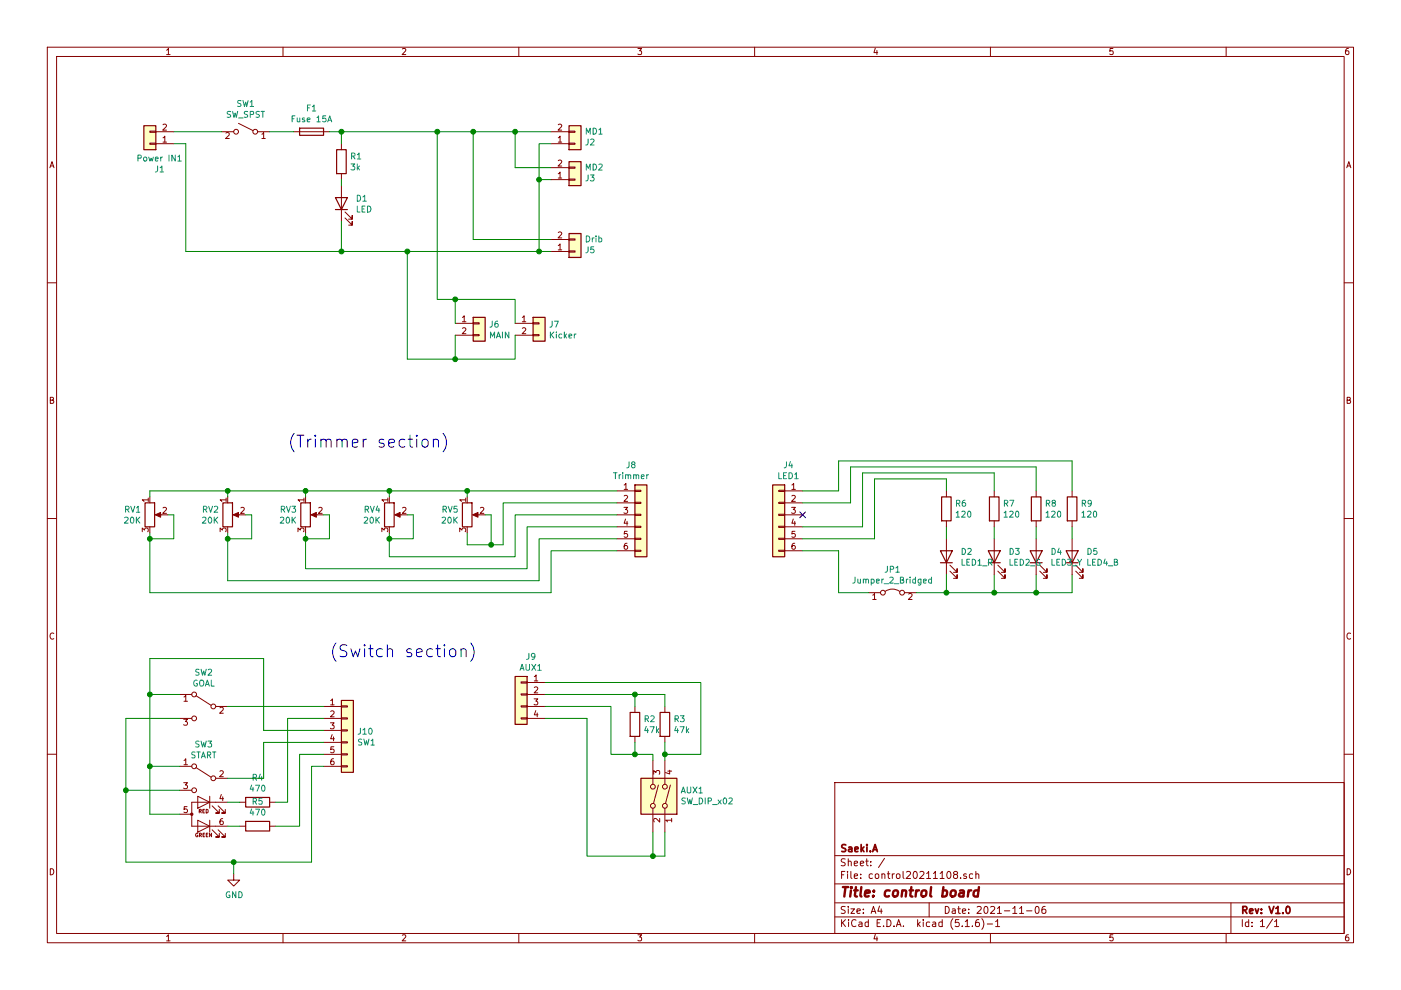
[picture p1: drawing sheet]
EESchema Schematic File Version 4
EELAYER 30 0
EELAYER END
$Descr A4 11693 8268
encoding utf-8
Sheet 1 1
Title "control board"
Date "2021-11-06"
Rev "V1.0"
Comp "Saeki.A"
Comment1 ""
Comment2 ""
Comment3 ""
Comment4 ""
$EndDescr
$Comp
L Connector_Generic:Conn_01x06 J8
U 1 1
P 5350 4300
F 0 "J8" H 5268 4717 50  0000 C CNN
F 1 "Trimmer" H 5268 4626 50  0000 C CNN
F 2 "0.main.robot:JSTS6B-ZRLFSN" H 5350 4300 50  0001 C CNN
F 3 "~" H 5350 4300 50  0001 C CNN
	1    5350 4300
	1    0    0    -1  
$EndComp
$Comp
L Device:R_POT RV5
U 1 1
P 3900 4300
F 0 "RV5" H 3830 4346 50  0000 R CNN
F 1 "20K" H 3830 4255 50  0000 R CNN
F 2 "0.main.robot:Trim-GF063P" H 3900 4300 50  0001 C CNN
F 3 "~" H 3900 4300 50  0001 C CNN
	1    3900 4300
	1    0    0    -1  
$EndComp
$Comp
L Device:R_POT RV4
U 1 1
P 3250 4300
F 0 "RV4" H 3180 4346 50  0000 R CNN
F 1 "20K" H 3180 4255 50  0000 R CNN
F 2 "0.main.robot:Trim-GF063P" H 3250 4300 50  0001 C CNN
F 3 "~" H 3250 4300 50  0001 C CNN
	1    3250 4300
	1    0    0    -1  
$EndComp
$Comp
L Device:R_POT RV3
U 1 1
P 2550 4300
F 0 "RV3" H 2480 4346 50  0000 R CNN
F 1 "20K" H 2480 4255 50  0000 R CNN
F 2 "0.main.robot:Trim-GF063P" H 2550 4300 50  0001 C CNN
F 3 "~" H 2550 4300 50  0001 C CNN
	1    2550 4300
	1    0    0    -1  
$EndComp
$Comp
L Device:R_POT RV2
U 1 1
P 1900 4300
F 0 "RV2" H 1830 4346 50  0000 R CNN
F 1 "20K" H 1830 4255 50  0000 R CNN
F 2 "0.main.robot:Trim-GF063P" H 1900 4300 50  0001 C CNN
F 3 "~" H 1900 4300 50  0001 C CNN
	1    1900 4300
	1    0    0    -1  
$EndComp
$Comp
L Device:R_POT RV1
U 1 1
P 1250 4300
F 0 "RV1" H 1180 4346 50  0000 R CNN
F 1 "20K" H 1180 4255 50  0000 R CNN
F 2 "0.main.robot:Trim-GF063P" H 1250 4300 50  0001 C CNN
F 3 "~" H 1250 4300 50  0001 C CNN
	1    1250 4300
	1    0    0    -1  
$EndComp
Wire Wire Line
	1250 4100 1250 4150
Wire Wire Line
	1900 4100 1900 4150
Connection ~ 1900 4100
Wire Wire Line
	2550 4100 2550 4150
Connection ~ 2550 4100
Wire Wire Line
	3250 4100 3250 4150
Connection ~ 3250 4100
Wire Wire Line
	3900 4100 3900 4150
Connection ~ 3900 4100
Wire Wire Line
	4100 4300 4050 4300
Wire Wire Line
	3450 4300 3400 4300
Wire Wire Line
	2750 4300 2700 4300
Wire Wire Line
	2100 4300 2050 4300
Wire Wire Line
	1450 4300 1400 4300
Wire Wire Line
	5150 4200 4200 4200
Wire Wire Line
	4200 4200 4200 4550
Wire Wire Line
	4200 4550 4100 4550
Wire Wire Line
	3900 4550 3900 4450
Wire Wire Line
	5150 4300 4300 4300
Wire Wire Line
	4300 4300 4300 4650
Wire Wire Line
	4300 4650 3250 4650
Wire Wire Line
	3250 4650 3250 4500
Wire Wire Line
	5150 4400 4400 4400
Wire Wire Line
	4400 4400 4400 4750
Wire Wire Line
	4400 4750 2550 4750
Wire Wire Line
	2550 4750 2550 4500
Wire Wire Line
	5150 4500 4500 4500
Wire Wire Line
	4500 4500 4500 4850
Wire Wire Line
	4500 4850 1900 4850
Wire Wire Line
	1900 4850 1900 4500
Wire Wire Line
	5150 4600 4600 4600
Wire Wire Line
	4600 4600 4600 4950
Wire Wire Line
	1250 4950 1250 4500
Wire Wire Line
	1250 4100 1900 4100
Wire Wire Line
	1900 4100 2550 4100
Wire Wire Line
	2550 4100 3250 4100
Wire Wire Line
	3250 4100 3900 4100
Wire Wire Line
	3900 4100 5150 4100
Wire Wire Line
	1450 4300 1450 4500
Wire Wire Line
	1450 4500 1250 4500
Connection ~ 1250 4500
Wire Wire Line
	1250 4500 1250 4450
Wire Wire Line
	2100 4300 2100 4500
Wire Wire Line
	2100 4500 1900 4500
Connection ~ 1900 4500
Wire Wire Line
	1900 4500 1900 4450
Wire Wire Line
	2750 4300 2750 4500
Wire Wire Line
	2750 4500 2550 4500
Connection ~ 2550 4500
Wire Wire Line
	2550 4500 2550 4450
Wire Wire Line
	3450 4300 3450 4500
Wire Wire Line
	3450 4500 3250 4500
Connection ~ 3250 4500
Wire Wire Line
	3250 4500 3250 4450
Wire Wire Line
	4100 4300 4100 4550
Connection ~ 4100 4550
Wire Wire Line
	4100 4550 3900 4550
$Comp
L 0.main.robot.library:SW_NKK_B-12CCPRM SW3
U 1 1
P 1700 6700
F 0 "SW3" H 1700 7185 50  0000 C CNN
F 1 "START" H 1700 7094 50  0000 C CNN
F 2 "0.main.robot:SW_NKK_B-12CCPRM" H 1700 7150 50  0001 C CNN
F 3 "http://www.nkkswitches.com/pdf/gwillum.pdf" H 1700 6900 50  0001 C CNN
	1    1700 6700
	-1   0    0    -1  
$EndComp
$Comp
L Switch:SW_SPDT SW2
U 1 1
P 1700 5900
F 0 "SW2" H 1700 6185 50  0000 C CNN
F 1 "GOAL" H 1700 6094 50  0000 C CNN
F 2 "0.main.robot:MFS101D-14-Z" H 1700 5900 50  0001 C CNN
F 3 "~" H 1700 5900 50  0001 C CNN
	1    1700 5900
	-1   0    0    -1  
$EndComp
$Comp
L Connector_Generic:Conn_01x06 J10
U 1 1
P 2900 6100
F 0 "J10" H 2980 6092 50  0000 L CNN
F 1 "SW1" H 2980 6001 50  0000 L CNN
F 2 "0.main.robot:JSTS6B-ZRLFSN" H 2900 6100 50  0001 C CNN
F 3 "~" H 2900 6100 50  0001 C CNN
	1    2900 6100
	1    0    0    -1  
$EndComp
Wire Wire Line
	1900 5900 2700 5900
Wire Wire Line
	1900 6500 2200 6500
Wire Wire Line
	2200 6500 2200 6200
Wire Wire Line
	2200 6200 2700 6200
Wire Wire Line
	2700 6100 2200 6100
Wire Wire Line
	2200 6100 2200 5500
Wire Wire Line
	2200 5500 1250 5500
Wire Wire Line
	1250 5500 1250 5800
Wire Wire Line
	1250 6400 1500 6400
Wire Wire Line
	1500 5800 1250 5800
Connection ~ 1250 5800
Wire Wire Line
	1250 5800 1250 6400
Wire Wire Line
	1500 6000 1050 6000
Wire Wire Line
	1050 6000 1050 6600
Wire Wire Line
	1050 7200 1950 7200
Wire Wire Line
	2600 7200 2600 6400
Wire Wire Line
	2600 6400 2700 6400
Wire Wire Line
	1500 6600 1050 6600
Connection ~ 1050 6600
Wire Wire Line
	1050 6600 1050 7200
Wire Wire Line
	1250 6400 1250 6800
Wire Wire Line
	1250 6800 1500 6800
Connection ~ 1250 6400
$Comp
L Device:R R4
U 1 1
P 2150 6700
F 0 "R4" V 1943 6700 50  0000 C CNN
F 1 "470" V 2034 6700 50  0000 C CNN
F 2 "Resistor_SMD:R_0603_1608Metric_Pad1.05x0.95mm_HandSolder" V 2080 6700 50  0001 C CNN
F 3 "~" H 2150 6700 50  0001 C CNN
	1    2150 6700
	0    1    1    0   
$EndComp
$Comp
L Device:R R5
U 1 1
P 2150 6900
F 0 "R5" V 1943 6900 50  0000 C CNN
F 1 "470" V 2034 6900 50  0000 C CNN
F 2 "Resistor_SMD:R_0603_1608Metric_Pad1.05x0.95mm_HandSolder" V 2080 6900 50  0001 C CNN
F 3 "~" H 2150 6900 50  0001 C CNN
	1    2150 6900
	0    1    1    0   
$EndComp
Wire Wire Line
	1900 6700 2000 6700
Wire Wire Line
	1900 6900 2000 6900
Wire Wire Line
	2300 6700 2400 6700
Wire Wire Line
	2400 6700 2400 6000
Wire Wire Line
	2400 6000 2700 6000
Wire Wire Line
	2300 6900 2500 6900
Wire Wire Line
	2500 6900 2500 6300
Wire Wire Line
	2500 6300 2700 6300
$Comp
L power:GND #PWR01
U 1 1
P 1950 7300
F 0 "#PWR01" H 1950 7050 50  0001 C CNN
F 1 "GND" H 1955 7127 50  0000 C CNN
F 2 "" H 1950 7300 50  0001 C CNN
F 3 "" H 1950 7300 50  0001 C CNN
	1    1950 7300
	1    0    0    -1  
$EndComp
Wire Wire Line
	1950 7300 1950 7200
Connection ~ 1950 7200
Wire Wire Line
	1950 7200 2600 7200
Wire Wire Line
	1250 4950 4600 4950
Text Notes 2400 3750 0    100  ~ 0
(Trimmer section)
Text Notes 2750 5500 0    100  ~ 0
(Switch section)
$Comp
L Connector_Generic:Conn_01x04 J9
U 1 1
P 4350 5800
F 0 "J9" H 4268 6117 50  0000 C CNN
F 1 "AUX1" H 4268 6026 50  0000 C CNN
F 2 "0.main.robot:JSTS4B-ZRLFSN" H 4350 5800 50  0001 C CNN
F 3 "~" H 4350 5800 50  0001 C CNN
	1    4350 5800
	-1   0    0    -1  
$EndComp
$Comp
L Switch:SW_DIP_x02 AUX1
U 1 1
P 5450 6650
F 0 "AUX1" V 5496 6880 50  0000 L CNN
F 1 "SW_DIP_x02" V 5405 6880 50  0000 L CNN
F 2 "Button_Switch_THT:SW_DIP_SPSTx02_Slide_9.78x7.26mm_W7.62mm_P2.54mm" H 5450 6650 50  0001 C CNN
F 3 "~" H 5450 6650 50  0001 C CNN
	1    5450 6650
	0    1    -1   0   
$EndComp
$Comp
L Device:R R2
U 1 1
P 5300 6050
F 0 "R2" H 5370 6096 50  0000 L CNN
F 1 "47k" H 5370 6005 50  0000 L CNN
F 2 "Resistor_SMD:R_0603_1608Metric_Pad1.05x0.95mm_HandSolder" V 5230 6050 50  0001 C CNN
F 3 "~" H 5300 6050 50  0001 C CNN
	1    5300 6050
	1    0    0    -1  
$EndComp
$Comp
L Device:R R3
U 1 1
P 5550 6050
F 0 "R3" H 5620 6096 50  0000 L CNN
F 1 "47k" H 5620 6005 50  0000 L CNN
F 2 "Resistor_SMD:R_0603_1608Metric_Pad1.05x0.95mm_HandSolder" V 5480 6050 50  0001 C CNN
F 3 "~" H 5550 6050 50  0001 C CNN
	1    5550 6050
	1    0    0    -1  
$EndComp
Wire Wire Line
	4550 5800 5300 5800
Wire Wire Line
	5550 5800 5550 5900
Wire Wire Line
	5300 5800 5300 5900
Connection ~ 5300 5800
Wire Wire Line
	5300 5800 5550 5800
Wire Wire Line
	5550 6200 5550 6300
Wire Wire Line
	5300 6200 5300 6300
Wire Wire Line
	5300 6300 5450 6300
Wire Wire Line
	5450 6300 5450 6350
Wire Wire Line
	4550 5700 5850 5700
Wire Wire Line
	5850 5700 5850 6300
Wire Wire Line
	5850 6300 5550 6300
Connection ~ 5550 6300
Wire Wire Line
	5550 6300 5550 6350
Wire Wire Line
	4550 5900 5100 5900
Wire Wire Line
	5100 5900 5100 6300
Wire Wire Line
	5100 6300 5300 6300
Connection ~ 5300 6300
Wire Wire Line
	4550 6000 4900 6000
Wire Wire Line
	4900 6000 4900 7150
Wire Wire Line
	4900 7150 5450 7150
Wire Wire Line
	5550 7150 5550 6950
Wire Wire Line
	5450 6950 5450 7150
Connection ~ 5450 7150
Wire Wire Line
	5450 7150 5550 7150
$Comp
L Connector_Generic:Conn_01x02 J1
U 1 1
P 1250 1200
F 0 "J1" H 1168 1417 50  0000 C CNN
F 1 "Power IN1" H 1168 1326 50  0000 C CNN
F 2 "0.main.robot:AMASS_XT60-M_1x02_P7.20mm_Vertical" H 1250 1200 50  0001 C CNN
F 3 "~" H 1250 1200 50  0001 C CNN
	1    1250 1200
	-1   0    0    1   
$EndComp
$Comp
L Device:Fuse F1
U 1 1
P 2600 1100
F 0 "F1" V 2403 1100 50  0000 C CNN
F 1 "Fuse 15A" V 2494 1100 50  0000 C CNN
F 2 "0.main.robot:FUSE_20mm" V 2530 1100 50  0001 C CNN
F 3 "~" H 2600 1100 50  0001 C CNN
	1    2600 1100
	0    1    1    0   
$EndComp
$Comp
L Switch:SW_SPST SW1
U 1 1
P 2050 1100
F 0 "SW1" H 2050 1335 50  0000 C CNN
F 1 "SW_SPST" H 2050 1244 50  0000 C CNN
F 2 "0.main.robot:SW_SPST_POWER" H 2050 1100 50  0001 C CNN
F 3 "~" H 2050 1100 50  0001 C CNN
	1    2050 1100
	-1   0    0    -1  
$EndComp
$Comp
L Connector_Generic:Conn_01x02 J2
U 1 1
P 4800 1200
F 0 "J2" H 4880 1192 50  0000 L CNN
F 1 "MD1" H 4880 1101 50  0000 L CNN
F 2 "Connector_JST:JST_XH_S2B-XH-A-1_1x02_P2.50mm_Horizontal" H 4800 1200 50  0001 C CNN
F 3 "~" H 4800 1200 50  0001 C CNN
	1    4800 1200
	1    0    0    1   
$EndComp
$Comp
L Device:LED D1
U 1 1
P 2850 1700
F 0 "D1" V 2889 1583 50  0000 R CNN
F 1 "LED" V 2798 1583 50  0000 R CNN
F 2 "0.main.robot:LED_SMLE13WBC8W1" H 2850 1700 50  0001 C CNN
F 3 "~" H 2850 1700 50  0001 C CNN
	1    2850 1700
	0    -1   -1   0   
$EndComp
$Comp
L Device:R R1
U 1 1
P 2850 1350
F 0 "R1" H 2920 1396 50  0000 L CNN
F 1 "3k" H 2920 1305 50  0000 L CNN
F 2 "Resistor_SMD:R_0603_1608Metric_Pad1.05x0.95mm_HandSolder" V 2780 1350 50  0001 C CNN
F 3 "~" H 2850 1350 50  0001 C CNN
	1    2850 1350
	1    0    0    -1  
$EndComp
Wire Wire Line
	1450 1100 1850 1100
Wire Wire Line
	2850 1100 2850 1200
Wire Wire Line
	2850 1500 2850 1550
Wire Wire Line
	1550 2100 2850 2100
Wire Wire Line
	4300 1100 4300 1400
Connection ~ 4300 1100
Wire Wire Line
	4300 1100 4600 1100
Wire Wire Line
	4300 1400 4600 1400
Wire Wire Line
	4600 1200 4500 1200
Wire Wire Line
	4500 1200 4500 1500
Connection ~ 4500 2100
Wire Wire Line
	4500 2100 4600 2100
Wire Wire Line
	4500 1500 4600 1500
Connection ~ 4500 1500
$Comp
L Connector_Generic:Conn_01x02 J3
U 1 1
P 4800 1500
F 0 "J3" H 4880 1492 50  0000 L CNN
F 1 "MD2" H 4880 1401 50  0000 L CNN
F 2 "Connector_JST:JST_XH_S2B-XH-A-1_1x02_P2.50mm_Horizontal" H 4800 1500 50  0001 C CNN
F 3 "~" H 4800 1500 50  0001 C CNN
	1    4800 1500
	1    0    0    1   
$EndComp
$Comp
L Connector_Generic:Conn_01x02 J5
U 1 1
P 4800 2100
F 0 "J5" H 4880 2092 50  0000 L CNN
F 1 "Drib" H 4880 2001 50  0000 L CNN
F 2 "Connector_JST:JST_XH_B2B-XH-A_1x02_P2.50mm_Vertical" H 4800 2100 50  0001 C CNN
F 3 "~" H 4800 2100 50  0001 C CNN
	1    4800 2100
	1    0    0    1   
$EndComp
Wire Wire Line
	2850 1850 2850 2100
$Comp
L Connector_Generic:Conn_01x02 J6
U 1 1
P 4000 2700
F 0 "J6" H 4080 2692 50  0000 L CNN
F 1 "MAIN" H 4080 2601 50  0000 L CNN
F 2 "Connector_JST:JST_XH_S2B-XH-A_1x02_P2.50mm_Horizontal" H 4000 2700 50  0001 C CNN
F 3 "~" H 4000 2700 50  0001 C CNN
	1    4000 2700
	1    0    0    -1  
$EndComp
$Comp
L Connector_Generic:Conn_01x02 J7
U 1 1
P 4500 2700
F 0 "J7" H 4580 2692 50  0000 L CNN
F 1 "Kicker" H 4580 2601 50  0000 L CNN
F 2 "Connector_JST:JST_XH_B2B-XH-A_1x02_P2.50mm_Vertical" H 4500 2700 50  0001 C CNN
F 3 "~" H 4500 2700 50  0001 C CNN
	1    4500 2700
	1    0    0    -1  
$EndComp
Wire Wire Line
	2850 1100 3650 1100
Wire Wire Line
	2850 2100 3400 2100
Connection ~ 2850 2100
Wire Wire Line
	3650 2500 3650 1100
Connection ~ 3650 1100
Wire Wire Line
	3650 1100 3950 1100
Wire Wire Line
	3400 3000 3400 2100
Connection ~ 3400 2100
Wire Wire Line
	3400 2100 4500 2100
Wire Wire Line
	3800 2700 3800 2500
Wire Wire Line
	3650 2500 3800 2500
Connection ~ 3800 2500
Wire Wire Line
	3800 2500 4300 2500
Wire Wire Line
	4300 2500 4300 2700
Wire Wire Line
	4300 2800 4300 3000
Wire Wire Line
	4300 3000 3800 3000
Wire Wire Line
	3800 2800 3800 3000
Connection ~ 3800 3000
Wire Wire Line
	3800 3000 3400 3000
Connection ~ 3950 1100
Wire Wire Line
	3950 1100 4300 1100
Wire Wire Line
	1450 1200 1550 1200
Wire Wire Line
	2250 1100 2450 1100
Wire Wire Line
	2750 1100 2850 1100
Connection ~ 2850 1100
Wire Wire Line
	4500 1500 4500 2100
Wire Wire Line
	3950 2000 4600 2000
Wire Wire Line
	3950 1100 3950 2000
Wire Wire Line
	1550 1200 1550 2100
$Comp
L Connector_Generic:Conn_01x06 J4
U 1 1
P 6500 4300
F 0 "J4" H 6418 4717 50  0000 C CNN
F 1 "LED1" H 6418 4626 50  0000 C CNN
F 2 "0.main.robot:JSTS6B-ZRLFSN" H 6500 4300 50  0001 C CNN
F 3 "~" H 6500 4300 50  0001 C CNN
	1    6500 4300
	-1   0    0    -1  
$EndComp
$Comp
L Device:LED D2
U 1 1
P 7900 4650
F 0 "D2" V 7939 4533 50  0000 R CNN
F 1 "LED1_R" V 7848 4533 50  0000 R CNN
F 2 "0.main.robot:LED_SMLE13WBC8W1" H 7900 4650 50  0001 C CNN
F 3 "~" H 7900 4650 50  0001 C CNN
	1    7900 4650
	0    -1   -1   0   
$EndComp
$Comp
L Device:LED D3
U 1 1
P 8300 4650
F 0 "D3" V 8339 4533 50  0000 R CNN
F 1 "LED2_G" V 8248 4533 50  0000 R CNN
F 2 "0.main.robot:LED_SMLE13WBC8W1" H 8300 4650 50  0001 C CNN
F 3 "~" H 8300 4650 50  0001 C CNN
	1    8300 4650
	0    -1   -1   0   
$EndComp
$Comp
L Device:LED D4
U 1 1
P 8650 4650
F 0 "D4" V 8689 4533 50  0000 R CNN
F 1 "LED3_Y" V 8598 4533 50  0000 R CNN
F 2 "0.main.robot:LED_SMLE13WBC8W1" H 8650 4650 50  0001 C CNN
F 3 "~" H 8650 4650 50  0001 C CNN
	1    8650 4650
	0    -1   -1   0   
$EndComp
$Comp
L Device:LED D5
U 1 1
P 8950 4650
F 0 "D5" V 8989 4533 50  0000 R CNN
F 1 "LED4_B" V 8898 4533 50  0000 R CNN
F 2 "0.main.robot:LED_SMLE13WBC8W1" H 8950 4650 50  0001 C CNN
F 3 "~" H 8950 4650 50  0001 C CNN
	1    8950 4650
	0    -1   -1   0   
$EndComp
$Comp
L Device:R R6
U 1 1
P 7900 4250
F 0 "R6" H 7970 4296 50  0000 L CNN
F 1 "120" H 7970 4205 50  0000 L CNN
F 2 "Resistor_SMD:R_0603_1608Metric_Pad1.05x0.95mm_HandSolder" V 7830 4250 50  0001 C CNN
F 3 "~" H 7900 4250 50  0001 C CNN
	1    7900 4250
	1    0    0    -1  
$EndComp
$Comp
L Device:R R7
U 1 1
P 8300 4250
F 0 "R7" H 8370 4296 50  0000 L CNN
F 1 "120" H 8370 4205 50  0000 L CNN
F 2 "Resistor_SMD:R_0603_1608Metric_Pad1.05x0.95mm_HandSolder" V 8230 4250 50  0001 C CNN
F 3 "~" H 8300 4250 50  0001 C CNN
	1    8300 4250
	1    0    0    -1  
$EndComp
$Comp
L Device:R R8
U 1 1
P 8650 4250
F 0 "R8" H 8720 4296 50  0000 L CNN
F 1 "120" H 8720 4205 50  0000 L CNN
F 2 "Resistor_SMD:R_0603_1608Metric_Pad1.05x0.95mm_HandSolder" V 8580 4250 50  0001 C CNN
F 3 "~" H 8650 4250 50  0001 C CNN
	1    8650 4250
	1    0    0    -1  
$EndComp
$Comp
L Device:R R9
U 1 1
P 8950 4250
F 0 "R9" H 9020 4296 50  0000 L CNN
F 1 "120" H 9020 4205 50  0000 L CNN
F 2 "Resistor_SMD:R_0603_1608Metric_Pad1.05x0.95mm_HandSolder" V 8880 4250 50  0001 C CNN
F 3 "~" H 8950 4250 50  0001 C CNN
	1    8950 4250
	1    0    0    -1  
$EndComp
Wire Wire Line
	7900 4400 7900 4500
Wire Wire Line
	8300 4400 8300 4500
Wire Wire Line
	8650 4400 8650 4500
Wire Wire Line
	8950 4400 8950 4500
Wire Wire Line
	7000 4600 7000 4950
Wire Wire Line
	8950 4950 8950 4800
Wire Wire Line
	8650 4800 8650 4950
Connection ~ 8650 4950
Wire Wire Line
	8650 4950 8950 4950
Wire Wire Line
	8300 4800 8300 4950
Connection ~ 8300 4950
Wire Wire Line
	8300 4950 8650 4950
Wire Wire Line
	7900 4800 7900 4950
Wire Wire Line
	7900 4950 8300 4950
Wire Wire Line
	6700 4100 7000 4100
Wire Wire Line
	7000 4100 7000 3850
Wire Wire Line
	7000 3850 8950 3850
Wire Wire Line
	8950 3850 8950 4100
Wire Wire Line
	6700 4200 7100 4200
Wire Wire Line
	7100 4200 7100 3900
Wire Wire Line
	7100 3900 8650 3900
Wire Wire Line
	8650 3900 8650 4100
Wire Wire Line
	6700 4400 7200 4400
Wire Wire Line
	7200 4400 7200 3950
Wire Wire Line
	7200 3950 8300 3950
Wire Wire Line
	8300 3950 8300 4100
Wire Wire Line
	6700 4500 7300 4500
Wire Wire Line
	7300 4500 7300 4000
Wire Wire Line
	7300 4000 7900 4000
Wire Wire Line
	7900 4000 7900 4100
Wire Wire Line
	6700 4600 7000 4600
NoConn ~ 6700 4300
$Comp
L Jumper:Jumper_2_Bridged JP1
U 1 1
P 7450 4950
F 0 "JP1" H 7450 5145 50  0000 C CNN
F 1 "Jumper_2_Bridged" H 7450 5054 50  0000 C CNN
F 2 "Connector_PinHeader_1.27mm:PinHeader_1x02_P1.27mm_Vertical" H 7450 4950 50  0001 C CNN
F 3 "~" H 7450 4950 50  0001 C CNN
	1    7450 4950
	1    0    0    -1  
$EndComp
Wire Wire Line
	7000 4950 7250 4950
Wire Wire Line
	7650 4950 7900 4950
Connection ~ 7900 4950
$EndSCHEMATC
